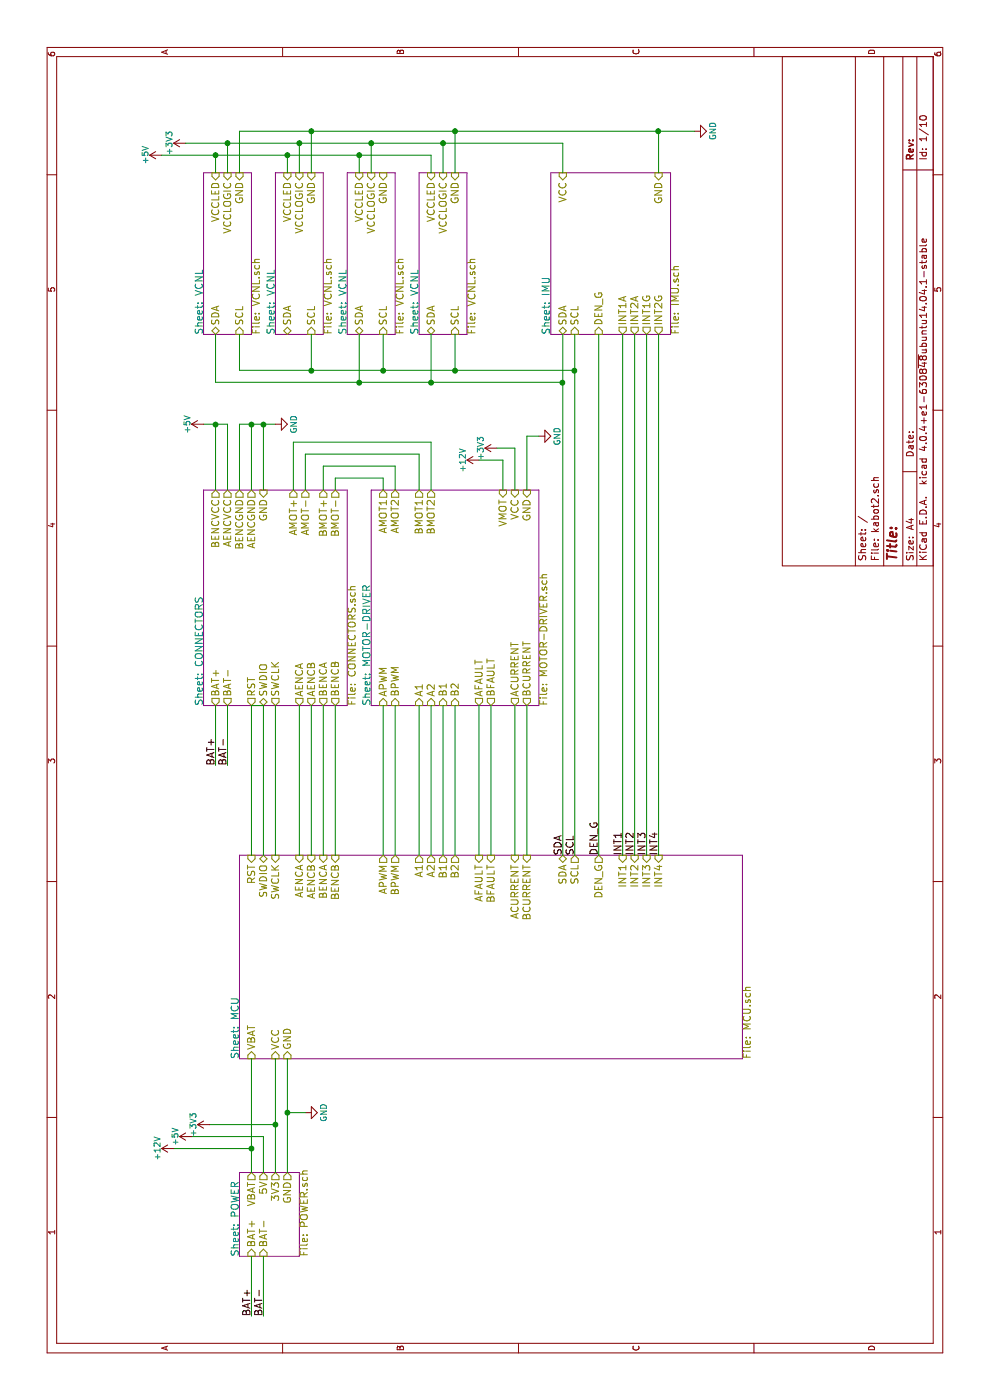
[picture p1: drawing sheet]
EESchema Schematic File Version 2
LIBS:power
LIBS:device
LIBS:transistors
LIBS:conn
LIBS:linear
LIBS:regul
LIBS:74xx
LIBS:cmos4000
LIBS:adc-dac
LIBS:memory
LIBS:xilinx
LIBS:microcontrollers
LIBS:dsp
LIBS:microchip
LIBS:analog_switches
LIBS:motorola
LIBS:texas
LIBS:intel
LIBS:audio
LIBS:interface
LIBS:digital-audio
LIBS:philips
LIBS:display
LIBS:cypress
LIBS:siliconi
LIBS:opto
LIBS:atmel
LIBS:contrib
LIBS:valves
LIBS:Vishay
LIBS:tc4427
LIBS:stm32
LIBS:Silicon_Labs
LIBS:sct2932
LIBS:phototransistor
LIBS:mpu-6050
LIBS:microchip_KP
LIBS:mcp16301
LIBS:lm3429
LIBS:Linear_Technology
LIBS:Kinetis
LIBS:Infineon
LIBS:hc06
LIBS:device_KP
LIBS:Analog_Devices
LIBS:74XX_KP
LIBS:74hc164
LIBS:Zilog
LIBS:Xicor
LIBS:video
LIBS:ttl_ieee
LIBS:transf
LIBS:switches
LIBS:supertex
LIBS:stm8
LIBS:silabs
LIBS:sensors
LIBS:rfcom
LIBS:relays
LIBS:references
LIBS:pspice
LIBS:Power_Management
LIBS:powerint
LIBS:Oscillators
LIBS:onsemi
LIBS:nxp_armmcu
LIBS:nordicsemi
LIBS:msp430
LIBS:motor_drivers
LIBS:microchip_pic32mcu
LIBS:microchip_pic18mcu
LIBS:microchip_pic16mcu
LIBS:microchip_pic12mcu
LIBS:microchip_pic10mcu
LIBS:microchip_dspic33dsc
LIBS:maxim
LIBS:logo
LIBS:Lattice
LIBS:ir
LIBS:hc11
LIBS:graphic
LIBS:gennum
LIBS:ftdi
LIBS:ESD_Protection
LIBS:elec-unifil
LIBS:diode
LIBS:dc-dc
LIBS:cmos_ieee
LIBS:brooktre
LIBS:analog_devices
LIBS:Altera
LIBS:actel
LIBS:ac-dc
LIBS:74xgxx
LIBS:ST
LIBS:NXP
LIBS:warsztaty
LIBS:kabot2-cache
EELAYER 25 0
EELAYER END
$Descr A4 11693 8268
encoding utf-8
Sheet 1 10
Title ""
Date ""
Rev ""
Comp ""
Comment1 ""
Comment2 ""
Comment3 ""
Comment4 ""
$EndDescr
$Sheet
S 2850 2000 1700 4200
U 57C477B2
F0 "MCU" 60
F1 "MCU.sch" 60
F2 "SWCLK" I R 4550 2300 60 
F3 "AENCA" I R 4550 2500 60 
F4 "AENCB" I R 4550 2600 60 
F5 "BENCA" I R 4550 2700 60 
F6 "BENCB" I R 4550 2800 60 
F7 "APWM" O R 4550 3200 60 
F8 "BPWM" O R 4550 3300 60 
F9 "A1" O R 4550 3500 60 
F10 "A2" O R 4550 3600 60 
F11 "B1" O R 4550 3700 60 
F12 "B2" O R 4550 3800 60 
F13 "AFAULT" I R 4550 4000 60 
F14 "BFAULT" I R 4550 4100 60 
F15 "ACURRENT" I R 4550 4300 60 
F16 "BCURRENT" I R 4550 4400 60 
F17 "SDA" B R 4550 4700 60 
F18 "SCL" O R 4550 4800 60 
F19 "DEN_G" O R 4550 5000 60 
F20 "INT1" I R 4550 5200 60 
F21 "INT2" I R 4550 5300 60 
F22 "INT3" I R 4550 5400 60 
F23 "INT4" I R 4550 5500 60 
F24 "VCC" I L 2850 2300 60 
F25 "GND" I L 2850 2400 60 
F26 "VBAT" I L 2850 2100 60 
F27 "SWDIO" B R 4550 2200 60 
F28 "RST" I R 4550 2100 60 
$EndSheet
$Sheet
S 8900 1700 1350 400 
U 57C4A47F
F0 "VCNL" 60
F1 "VCNL.sch" 60
F2 "SDA" B L 8900 1800 60 
F3 "SCL" I L 8900 2000 60 
F4 "VCCLOGIC" I R 10250 1900 60 
F5 "GND" I R 10250 2000 60 
F6 "VCCLED" I R 10250 1800 60 
$EndSheet
$Sheet
S 8900 2300 1350 400 
U 57CBA679
F0 "VCNL" 60
F1 "VCNL.sch" 60
F2 "SDA" B L 8900 2400 60 
F3 "SCL" I L 8900 2600 60 
F4 "VCCLOGIC" I R 10250 2500 60 
F5 "GND" I R 10250 2600 60 
F6 "VCCLED" I R 10250 2400 60 
$EndSheet
$Sheet
S 8900 2900 1350 400 
U 57CBAAB8
F0 "VCNL" 60
F1 "VCNL.sch" 60
F2 "SDA" B L 8900 3000 60 
F3 "SCL" I L 8900 3200 60 
F4 "VCCLOGIC" I R 10250 3100 60 
F5 "GND" I R 10250 3200 60 
F6 "VCCLED" I R 10250 3000 60 
$EndSheet
$Sheet
S 8900 3500 1350 400 
U 57CBAABF
F0 "VCNL" 60
F1 "VCNL.sch" 60
F2 "SDA" B L 8900 3600 60 
F3 "SCL" I L 8900 3800 60 
F4 "VCCLOGIC" I R 10250 3700 60 
F5 "GND" I R 10250 3800 60 
F6 "VCCLED" I R 10250 3600 60 
$EndSheet
$Sheet
S 8900 4600 1350 1000
U 57CB3F15
F0 "IMU" 60
F1 "IMU.sch" 60
F2 "VCC" I R 10250 4700 60 
F3 "SDA" B L 8900 4700 60 
F4 "SCL" I L 8900 4800 60 
F5 "DEN_G" I L 8900 5000 60 
F6 "GND" I R 10250 5500 60 
F7 "INT1A" O L 8900 5200 60 
F8 "INT2A" O L 8900 5300 60 
F9 "INT1G" O L 8900 5400 60 
F10 "INT2G" O L 8900 5500 60 
$EndSheet
$Sheet
S 5800 1700 1800 1200
U 57D1AD36
F0 "CONNECTORS" 60
F1 "CONNECTORS.sch" 60
F2 "AMOT+" O R 7600 2450 60 
F3 "AMOT-" O R 7600 2550 60 
F4 "BMOT+" O R 7600 2700 60 
F5 "BMOT-" O R 7600 2800 60 
F6 "SWDIO" B L 5800 2200 60 
F7 "SWCLK" O L 5800 2300 60 
F8 "AENCA" O L 5800 2500 60 
F9 "AENCB" O L 5800 2600 60 
F10 "BENCA" O L 5800 2700 60 
F11 "BENCB" O L 5800 2800 60 
F12 "BENCVCC" O R 7600 1800 60 
F13 "BENCGND" O R 7600 2000 60 
F14 "AENCVCC" O R 7600 1900 60 
F15 "AENCGND" O R 7600 2100 60 
F16 "BAT+" O L 5800 1800 60 
F17 "BAT-" O L 5800 1900 60 
F18 "GND" I R 7600 2200 60 
$EndSheet
$Sheet
S 5800 3100 1800 1400
U 57CC1F01
F0 "MOTOR-DRIVER" 60
F1 "MOTOR-DRIVER.sch" 60
F2 "AMOT1" O R 7600 3200 60 
F3 "AMOT2" O R 7600 3300 60 
F4 "BMOT1" O R 7600 3500 60 
F5 "BMOT2" O R 7600 3600 60 
F6 "APWM" I L 5800 3200 60 
F7 "BPWM" I L 5800 3300 60 
F8 "A1" I L 5800 3500 60 
F9 "A2" I L 5800 3600 60 
F10 "B1" I L 5800 3700 60 
F11 "B2" I L 5800 3800 60 
F12 "AFAULT" O L 5800 4000 60 
F13 "BFAULT" O L 5800 4100 60 
F14 "ACURRENT" O L 5800 4300 60 
F15 "BCURRENT" O L 5800 4400 60 
F16 "VMOT" I R 7600 4200 60 
F17 "VCC" I R 7600 4300 60 
F18 "GND" I R 7600 4400 60 
$EndSheet
$Sheet
S 1200 2000 700  500 
U 57D9FA2F
F0 "POWER" 60
F1 "POWER.sch" 60
F2 "GND" O R 1900 2400 60 
F3 "BAT+" I L 1200 2100 60 
F4 "BAT-" I L 1200 2200 60 
F5 "VBAT" O R 1900 2100 60 
F6 "5V" O R 1900 2200 60 
F7 "3V3" O R 1900 2300 60 
$EndSheet
Text Label 4550 5000 0    60   ~ 0
DEN_G
Text Label 4550 5200 0    60   ~ 0
INT1
Text Label 4550 5300 0    60   ~ 0
INT2
Text Label 4550 5400 0    60   ~ 0
INT3
Text Label 4550 5500 0    60   ~ 0
INT4
Text Label 4550 4800 0    60   ~ 0
SCL
Text Label 4550 4700 0    60   ~ 0
SDA
$Comp
L +12V #PWR01
U 1 1
P 7850 4000
F 0 "#PWR01" H 7850 3850 50  0001 C CNN
F 1 "+12V" H 7850 4140 50  0000 C CNN
F 2 "" H 7850 4000 50  0000 C CNN
F 3 "" H 7850 4000 50  0000 C CNN
	1    7850 4000
	1    0    0    -1  
$EndComp
$Comp
L +3V3 #PWR02
U 1 1
P 7950 4150
F 0 "#PWR02" H 7950 4000 50  0001 C CNN
F 1 "+3V3" H 7950 4290 50  0000 C CNN
F 2 "" H 7950 4150 50  0000 C CNN
F 3 "" H 7950 4150 50  0000 C CNN
	1    7950 4150
	1    0    0    -1  
$EndComp
$Comp
L GND #PWR03
U 1 1
P 8050 4500
F 0 "#PWR03" H 8050 4250 50  0001 C CNN
F 1 "GND" H 8050 4350 50  0000 C CNN
F 2 "" H 8050 4500 50  0000 C CNN
F 3 "" H 8050 4500 50  0000 C CNN
	1    8050 4500
	1    0    0    -1  
$EndComp
$Comp
L GND #PWR04
U 1 1
P 10600 5800
F 0 "#PWR04" H 10600 5550 50  0001 C CNN
F 1 "GND" H 10600 5650 50  0000 C CNN
F 2 "" H 10600 5800 50  0000 C CNN
F 3 "" H 10600 5800 50  0000 C CNN
	1    10600 5800
	1    0    0    -1  
$EndComp
$Comp
L +3V3 #PWR05
U 1 1
P 10500 1550
F 0 "#PWR05" H 10500 1400 50  0001 C CNN
F 1 "+3V3" H 10500 1690 50  0000 C CNN
F 2 "" H 10500 1550 50  0000 C CNN
F 3 "" H 10500 1550 50  0000 C CNN
	1    10500 1550
	1    0    0    -1  
$EndComp
$Comp
L +5V #PWR06
U 1 1
P 10400 1350
F 0 "#PWR06" H 10400 1200 50  0001 C CNN
F 1 "+5V" H 10400 1490 50  0000 C CNN
F 2 "" H 10400 1350 50  0000 C CNN
F 3 "" H 10400 1350 50  0000 C CNN
	1    10400 1350
	1    0    0    -1  
$EndComp
Wire Wire Line
	7600 4200 7850 4200
Wire Wire Line
	7950 4300 7600 4300
Wire Wire Line
	7600 4400 8050 4400
Wire Wire Line
	4550 3200 5800 3200
Wire Wire Line
	4550 4400 5800 4400
Wire Wire Line
	4550 4300 5800 4300
Wire Wire Line
	4550 4100 5800 4100
Wire Wire Line
	4550 4000 5800 4000
Wire Wire Line
	4550 3800 5800 3800
Wire Wire Line
	4550 3700 5800 3700
Wire Wire Line
	4550 3600 5800 3600
Wire Wire Line
	4550 3500 5800 3500
Wire Wire Line
	4550 3300 5800 3300
Wire Wire Line
	4550 5500 8900 5500
Wire Wire Line
	4550 5400 8900 5400
Wire Wire Line
	4550 5300 8900 5300
Wire Wire Line
	4550 5200 8900 5200
Wire Wire Line
	4550 5000 8900 5000
Wire Wire Line
	7600 3200 7700 3200
Wire Wire Line
	7700 3200 7700 2800
Wire Wire Line
	7700 2800 7600 2800
Wire Wire Line
	7600 2700 7800 2700
Wire Wire Line
	7800 2700 7800 3300
Wire Wire Line
	7800 3300 7600 3300
Wire Wire Line
	7600 3500 7900 3500
Wire Wire Line
	7900 3500 7900 2550
Wire Wire Line
	7900 2550 7600 2550
Wire Wire Line
	7600 2450 8000 2450
Wire Wire Line
	8000 2450 8000 3600
Wire Wire Line
	8000 3600 7600 3600
Wire Wire Line
	7850 4200 7850 4000
Wire Wire Line
	7950 4150 7950 4300
Wire Wire Line
	8050 4400 8050 4500
Wire Wire Line
	10250 2000 10600 2000
Wire Wire Line
	10600 2000 10600 5800
Wire Wire Line
	10500 1550 10500 4700
Wire Wire Line
	10250 3700 10500 3700
Connection ~ 10500 3700
Wire Wire Line
	10250 3100 10500 3100
Connection ~ 10500 3100
Wire Wire Line
	10250 1900 10500 1900
Connection ~ 10500 1900
Wire Wire Line
	10400 3600 10250 3600
Wire Wire Line
	10400 1350 10400 3600
Wire Wire Line
	10250 3000 10400 3000
Connection ~ 10400 3000
Wire Wire Line
	10250 2400 10400 2400
Connection ~ 10400 2400
Wire Wire Line
	10250 2500 10500 2500
Connection ~ 10500 2500
Wire Wire Line
	10250 2600 10600 2600
Connection ~ 10600 2600
Wire Wire Line
	10250 3800 10600 3800
Connection ~ 10600 3800
Wire Wire Line
	10250 1800 10400 1800
Connection ~ 10400 1800
Wire Wire Line
	8900 1800 8500 1800
Wire Wire Line
	8500 1800 8500 4700
Wire Wire Line
	8900 3600 8500 3600
Connection ~ 8500 3600
Wire Wire Line
	8500 3000 8900 3000
Connection ~ 8500 3000
Wire Wire Line
	8900 2000 8600 2000
Wire Wire Line
	8600 2000 8600 4800
Wire Wire Line
	8600 3800 8900 3800
Connection ~ 8600 3800
Wire Wire Line
	8900 3200 8600 3200
Connection ~ 8600 3200
Wire Wire Line
	8900 2600 8600 2600
Connection ~ 8600 2600
Wire Wire Line
	4550 4800 8900 4800
Wire Wire Line
	4550 4700 8900 4700
Connection ~ 8500 4700
Connection ~ 8600 4800
Wire Wire Line
	10500 4700 10250 4700
Wire Wire Line
	10250 5500 10600 5500
Connection ~ 10600 5500
Wire Wire Line
	1900 2100 2850 2100
Wire Wire Line
	2100 2100 2100 1450
Wire Wire Line
	1900 2200 2200 2200
Wire Wire Line
	2200 2200 2200 1600
Wire Wire Line
	1900 2300 2850 2300
Wire Wire Line
	2300 2300 2300 1750
$Comp
L GND #PWR07
U 1 1
P 2400 2550
F 0 "#PWR07" H 2400 2300 50  0001 C CNN
F 1 "GND" H 2400 2400 50  0000 C CNN
F 2 "" H 2400 2550 50  0000 C CNN
F 3 "" H 2400 2550 50  0000 C CNN
	1    2400 2550
	1    0    0    -1  
$EndComp
$Comp
L +3V3 #PWR08
U 1 1
P 2300 1750
F 0 "#PWR08" H 2300 1600 50  0001 C CNN
F 1 "+3V3" H 2300 1890 50  0000 C CNN
F 2 "" H 2300 1750 50  0000 C CNN
F 3 "" H 2300 1750 50  0000 C CNN
	1    2300 1750
	1    0    0    -1  
$EndComp
$Comp
L +5V #PWR09
U 1 1
P 2200 1600
F 0 "#PWR09" H 2200 1450 50  0001 C CNN
F 1 "+5V" H 2200 1740 50  0000 C CNN
F 2 "" H 2200 1600 50  0000 C CNN
F 3 "" H 2200 1600 50  0000 C CNN
	1    2200 1600
	1    0    0    -1  
$EndComp
$Comp
L +12V #PWR010
U 1 1
P 2100 1450
F 0 "#PWR010" H 2100 1300 50  0001 C CNN
F 1 "+12V" H 2100 1590 50  0000 C CNN
F 2 "" H 2100 1450 50  0000 C CNN
F 3 "" H 2100 1450 50  0000 C CNN
	1    2100 1450
	1    0    0    -1  
$EndComp
Wire Wire Line
	8150 2200 7600 2200
Wire Wire Line
	8150 2000 8150 2300
Wire Wire Line
	8150 2000 7600 2000
Wire Wire Line
	7600 2100 8150 2100
Connection ~ 8150 2100
$Comp
L GND #PWR011
U 1 1
P 8150 2300
F 0 "#PWR011" H 8150 2050 50  0001 C CNN
F 1 "GND" H 8150 2150 50  0000 C CNN
F 2 "" H 8150 2300 50  0000 C CNN
F 3 "" H 8150 2300 50  0000 C CNN
	1    8150 2300
	1    0    0    -1  
$EndComp
Connection ~ 8150 2200
Wire Wire Line
	8150 1900 7600 1900
Wire Wire Line
	8150 1700 8150 1900
Wire Wire Line
	8150 1800 7600 1800
Connection ~ 8150 1800
$Comp
L +5V #PWR012
U 1 1
P 8150 1700
F 0 "#PWR012" H 8150 1550 50  0001 C CNN
F 1 "+5V" H 8150 1840 50  0000 C CNN
F 2 "" H 8150 1700 50  0000 C CNN
F 3 "" H 8150 1700 50  0000 C CNN
	1    8150 1700
	1    0    0    -1  
$EndComp
Wire Wire Line
	5800 1800 5300 1800
Wire Wire Line
	5300 1900 5800 1900
Text Label 5300 1800 0    60   ~ 0
BAT+
Text Label 5300 1900 0    60   ~ 0
BAT-
Wire Wire Line
	700  2100 1200 2100
Wire Wire Line
	1200 2200 700  2200
Text Label 700  2100 0    60   ~ 0
BAT+
Text Label 700  2200 0    60   ~ 0
BAT-
Connection ~ 2100 2100
Connection ~ 2300 2300
Wire Wire Line
	1900 2400 2850 2400
Wire Wire Line
	2400 2550 2400 2400
Connection ~ 2400 2400
Wire Wire Line
	5800 2800 4550 2800
Wire Wire Line
	4550 2700 5800 2700
Wire Wire Line
	5800 2600 4550 2600
Wire Wire Line
	4550 2500 5800 2500
Wire Wire Line
	5800 2300 4550 2300
Wire Wire Line
	5800 2200 4550 2200
$EndSCHEMATC
